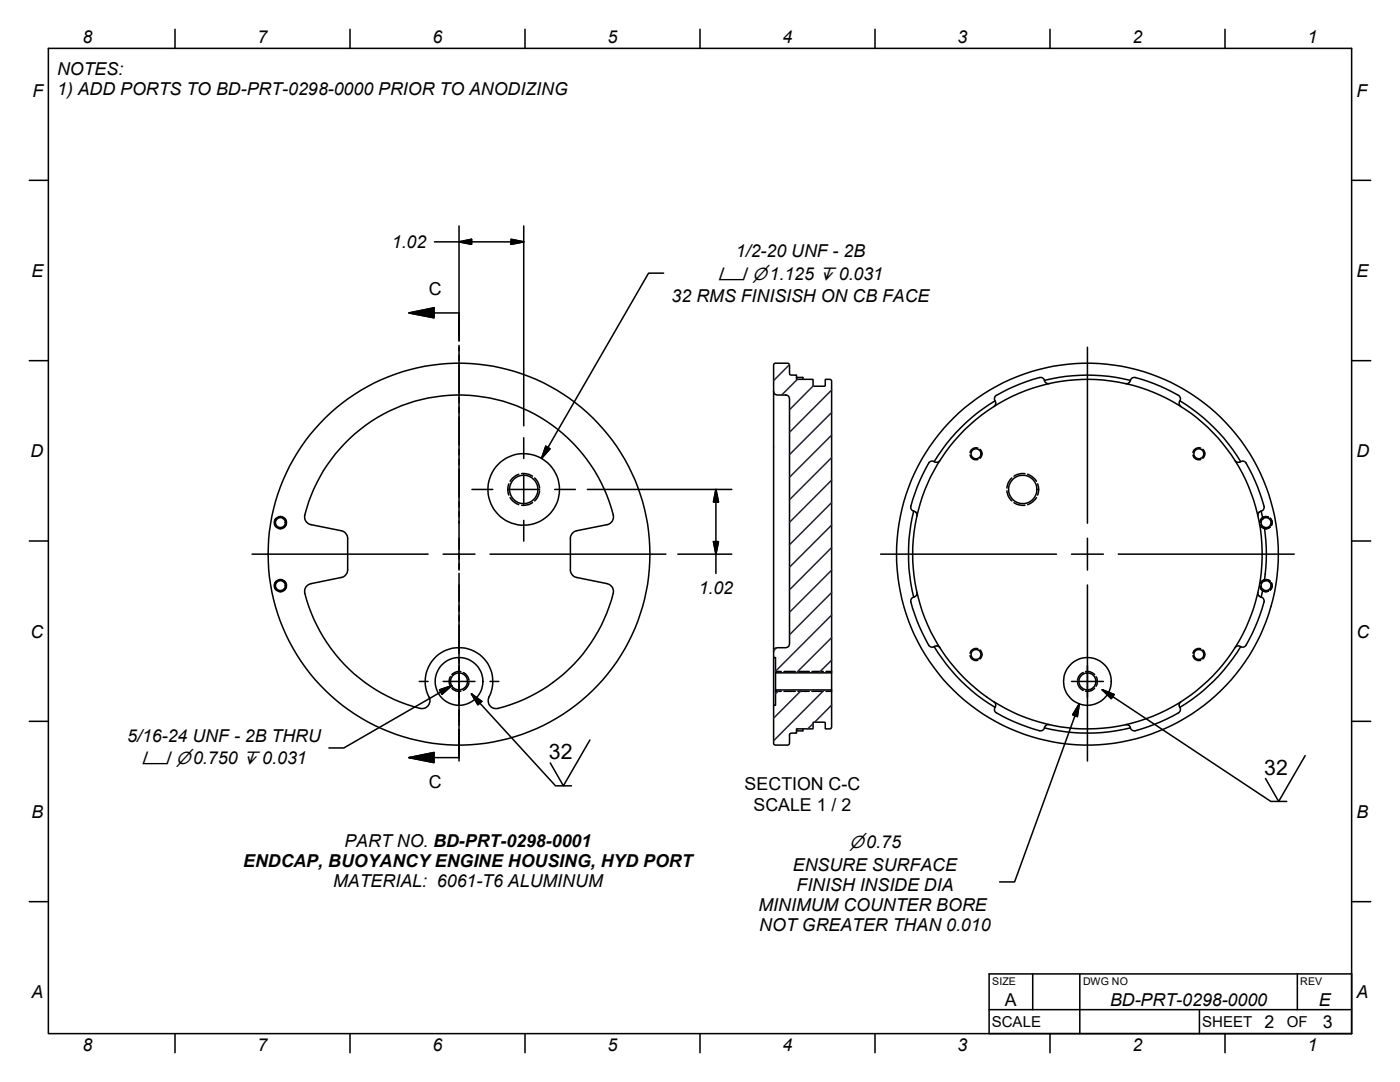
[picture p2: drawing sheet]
<svg xmlns="http://www.w3.org/2000/svg" width="279mm" height="216mm" viewBox="0 0 279 216" stroke-linecap="round" stroke-linejoin="round" font-family="sans-serif">
<g fill="none" stroke="#000" stroke-width=".3">
<path d="M9.7 9.7h260v196.5h-260zM34.9 5.8v3.9M69.8 5.8v3.9M104.8 5.8v3.9M139.7 5.8v3.9M174.6 5.8v3.9M209.5 5.8v3.9M244.5 5.8v3.9M5.8 36h3.9M269.7 36h3.9M86.7 48.3h17.8M91.6 45.1v22.9"/>
<path d="M91.6 48.3l2.5-.5v.9zM102 47.8l2.5 .5-2.5 .4zM104.5 45.1v39.9M132.4 54.5h-3l-21.3 37M5.8 72h3.9M81.6 62.4h10M81.6 62.4l5-1v2zM91.6 68.9v44.8M154.4 78.1v51.9M154.5 72.6l.3-.1h2.5l.3 .4v1.9h1.4v.9h3.2l.1 1.3h2.3l.1-1.3h1l.2 .2 .1 58.4h-11.2v-3.1h-.4l.1-1.6 .4-.3 2.3-.2 .3-.2 .1-.4v-48.9l-.4-.7-2-.1-.7-.4zM159 75.3h1.2v.4M198.6 80a35.9 35.9 0 0 0-12.2 12.1"/>
<path d="M208.4 75.9a35.3 35.3 0 0 1 17.2 0M209.4 76.5a.9 .9 0 0 1-1-.8l-.5-.4a27.3 27.3 0 0 0-9.4 3.9v.4l.1 .4a.81 .81 0 0 1-.2 1.1M217 69.3v35.1M224.6 76.5a.9 .9 0 0 0 1.1-.8l.5-.4a29.8 29.8 0 0 1 9.2 3.7 1.31 1.31 0 0 1-.1 1.4l.1 .4 .3 .3M235.5 80a36.1 36.1 0 0 1 12.1 12.1M269.7 72h3.9M68.8 88.5a31.6 31.6 0 0 1 53.6 14.8l-.3 .8-.7 .5-6.3 1.3a1.59 1.59 0 0 0-1.3 1.5v6.3a1.55 1.55 0 0 0 1.3 1.5l6.1 1.3a1.62 1.62 0 0 1 1.2 1.9 31.7 31.7 0 0 1-23.3 23 1.67 1.67 0 0 1-1.6-1 1.67 1.67 0 0 1 .4-1.9 6.8 6.8 0 0 0-6.8-9.2 6.8 6.8 0 0 0-5.4 10.1 1.58 1.58 0 0 1-1.9 2 31.6 31.6 0 0 1-23-23.3 1.57 1.57 0 0 1 1.3-1.6l6-1.3a1.59 1.59 0 0 0 1.3-1.5v-6.3a1.64 1.64 0 0 0-1.3-1.5l-6-1.2a1.55 1.55 0 0 1-1.3-2 31.8 31.8 0 0 1 8-14.2zM94.2 97.7h4.1M101.3 97.7h6.4M101.3 97.7l.3 1.1M101.6 96.5l-.3 1.2M101.8 99.3l.5 .7 1.2 .7"/>
<path d="M103.5 94.6l-1.2 .8-.5 .6M104.1 94.5l1.5 .2 .7 .3M104.5 87.4v4.1M104.5 94.5v6.3M106.7 95.4l.7 1 .3 1M107.7 97.9l-.3 1-.7 1M108.9 89l.9 .6-1.7 1.9zM110.7 97.7h4.1M117.2 97.7h28.8M142.9 97.7v16.7M142.9 97.7l.5 2.5h-1zM186.5 92.1l-.4-.1-.4 .1a27.3 27.3 0 0 0-3.9 9.4l.2 .3 .4 .2"/>
<path d="M187.6 91.9a.79 .79 0 0 1-1.1 .2M193.6 90.8a1.2 1.2 0 0 0 1.6 .9M195.2 89.4a1.2 1.2 0 0 0-1.6 .9M195.6 89.7a1.18 1.18 0 0 1 0 1.7M201 97.9l.2 1 .7 1M201.9 95.4l-.7 1-.2 1M204.6 94.5l-1.5 .2-.7 .3M205.1 94.6l.9 .5 .8 .9M206.8 99.3l-.8 .9-.9 .5M207.1 96.5l.2 1.2-.2 1.1M238.1 90.8a1.17 1.17 0 0 0 1.5 .9M239.6 89.4a1.17 1.17 0 0 0-1.5 .9"/>
<path d="M240.1 89.7a1.18 1.18 0 0 1 0 1.7M246.5 91.9a.9 .9 0 0 0 1.3 .2h.6a31.4 31.4 0 0 1 3.9 9.1 1.32 1.32 0 0 1-1 1l-.2 .4v.4M5.8 107.9h3.9M50.3 110.6h35.1M54.8 117.1a1.21 1.21 0 0 0 1.5 .9M54.8 104.5a1.2 1.2 0 0 0 1.5 .9M55.2 116a1.18 1.18 0 0 0 0 1.8M55.2 103.4a1.18 1.18 0 0 0 0 1.8M55.6 115.7a1.21 1.21 0 0 1 1.5 .9M55.6 103.1a1.21 1.21 0 0 1 1.5 .9M56.3 115.7a1.24 1.24 0 0 0-1.5 .9M56.3 103.1a1.24 1.24 0 0 0-1.5 .9"/>
<path d="M56.8 116a1.18 1.18 0 0 1 0 1.8M56.8 103.4a1.18 1.18 0 0 1 0 1.8M57.1 117.1a1.17 1.17 0 0 1-1.5 .9M57.1 104.5a1.17 1.17 0 0 1-1.5 .9M88.4 110.6h6.4M91.6 114.4v37.4M97.8 110.6h35.1M104.5 103.8v4.2M106.3 100.3l-.7 .4-1.5 .1M135.3 110.6h10.7M142.4 108.1h1l-.5 2.5zM175.7 110.6h35.1"/>
<path d="M182.4 102a36 36 0 0 0 0 17.1M182.4 119.1l-.4 .2-.2 .4a29.8 29.8 0 0 0 3.7 9.2l.3 .2 .7-.1M182.4 102a.77 .77 0 0 1 .6 1M183 118.2a.79 .79 0 0 1-.6 .9M202.4 100.3l.7 .4 1.5 .1M213.8 110.6h6.4M217 107.4v6.3M217 116.7v35.1M223.2 110.6h35.1M251.1 118.2a.86 .86 0 0 0 .8 1l.3 .3 .1 .4a31.4 31.4 0 0 1-3.9 9.1l-.6 .1a.84 .84 0 0 0-1.3 .1M251.5 116.9a1.26 1.26 0 0 0 .6 1M251.6 104.8l.3 .4 .6 .3"/>
<path d="M251.7 102l.4 1.5M252.1 103.5a1.01 1.01 0 0 0 .2 1.7M252.1 117.6l-.4 1.5M252.1 103.5a.99 .99 0 0 1 1.5 .6 .99 .99 0 0 1-1.3 1.1M252.1 103.2l-.5 .5-.1 .5M252.2 103.2h.9M252.3 115.9a.97 .97 0 0 0-.2 1.7M252.3 105.2a35.7 35.7 0 0 1 0 10.7M252.3 115.9a.98 .98 0 0 1 1.3 1.1 .98 .98 0 0 1-1.5 .6M252.5 115.7l-.6 .2-.3 .5M252.6 115.7l.9 .3M253.1 118h-.9"/>
<path d="M253.5 103.4l.3 .5-.1 1M253.5 105.2l-.9 .3M253.7 116.3l.1 .9-.3 .6M269.7 107.9h3.9M83.7 136h1.7M87.7 137.6l2.4-.8-1.9 1.7zM88.4 136h6.4M89.9 135l-.3 1 .3 .9M90.1 136.8l-21.5 12.4h-3M90.2 137.3l.7 .5 1.1 .1M92 134l-1.1 .1-.7 .5M92.5 134.2l.8 .8 .3 .7"/>
<path d="M93.6 136.2l-.5 1-.6 .6M94.1 138.5l2 1.5-.7 .6zM94.1 138.5l16.8 18.3h3.1M97.8 136h1.7M154.4 131.2v9.5M154.8 134h1.1M154.8 137.9h1.1M154.8 134.3v3.4M154.8 137.7h11.2v7.4l-.1 .2-1.2 .1-.1-1.3h-2.3l-.1 1.3h-3.2v.9l-1.4 .1v1.9l-.3 .3h-2.8l-.1-7.9h.4zM156.5 137.9h2.2M156.5 134h2.2M159.3 137.9h2.2"/>
<path d="M159.3 134h2.2M162.1 137.9h2.2M162.1 134h2.2M164.8 134h1.2M164.8 137.9h1.2M166 134.3v3.4M186.4 129a35.1 35.1 0 0 0 12.2 12.1M186.5 129a.81 .81 0 0 1 1.1 .2M193.6 130.8a1.18 1.18 0 0 0 1.6 .9M195.2 129.5a1.24 1.24 0 0 0-1.6 .8M195.6 129.7a1.21 1.21 0 0 1 0 1.8M213.8 136h6.4"/>
<path d="M215.1 136.2l.4 1 .7 .6M216.2 134.2l-.9 .8-.2 .7M216.6 134h.8l1.1 .6M218.5 137.3l-.8 .5-1.1 .1M218.7 135l.3 1-.3 .9M220 137.6l33.6 22.3h3.2M220 137.6l2.3 1-.5 .8zM238.1 130.8a1.15 1.15 0 0 0 1.5 .9M239.6 129.5a1.21 1.21 0 0 0-1.5 .8M240.1 129.7a1.21 1.21 0 0 1 0 1.8M247.6 129a35.3 35.3 0 0 1-12.1 12.1M5.8 143.9h3.9"/>
<path d="M81.6 151.2h10M81.6 151.2l5-1v2zM117.7 147.7l-5.3 9.1-2.6-4.6M160.2 145.4v.4h-1.2M198.4 140a.86 .86 0 0 1 .1 1.3v.6a30.7 30.7 0 0 0 9.2 3.9 1.25 1.25 0 0 0 1-1l.3-.2h.4M208.4 145.2a36 36 0 0 0 17.2 0M215.4 140.4l-12.9 35.6h-3M215.4 140.4l-.4 2.6-.9-.4zM235.7 140a.86 .86 0 0 0-.2 1.3v.6a30.1 30.1 0 0 1-9.1 3.9 1.26 1.26 0 0 1-1-1l-.4-.2h-.4M260.5 150.8l-5.3 9.1-2.6-4.6M269.7 143.9h3.9M5.8 179.9h3.9"/>
<path d="M269.7 179.9h3.9M206.1 194.3v7.2M215.5 194.3v11.9M258.9 194.3v7.2M269.7 194.3h-72.3v11.9h72.3M34.9 206.2v3.9M69.8 206.2v3.9M104.8 206.2v3.9M139.7 206.2v3.9M174.6 206.2v3.9M197.4 201.5h72.3M209.5 206.2v3.9"/>
<path d="M239.4 201.5v4.7M244.5 206.2v3.9"/>
<circle cx="104.5" cy="97.7" r="7.2"/>
<circle cx="104.5" cy="97.7" r="2.83"/>
<circle cx="194.8" cy="90.5" r=".99"/>
<circle cx="204.1" cy="97.7" r="2.83"/>
<circle cx="239.3" cy="90.5" r=".99"/>
<circle cx="56" cy="104.3" r=".98"/>
<circle cx="56" cy="116.9" r=".98"/>
<circle cx="91.6" cy="110.6" r="38.1"/>
<circle cx="217" cy="110.6" r="34.9"/>
<circle cx="217" cy="110.6" r="38.1"/>
<circle cx="91.6" cy="136" r="4.8"/>
<circle cx="91.6" cy="136" r="1.69"/>
<circle cx="194.8" cy="130.6" r="1"/>
<circle cx="217" cy="136" r="1.7"/>
<circle cx="217" cy="136" r="4.8"/>
<circle cx="239.3" cy="130.6" r="1"/>
</g>
<path d="M91.6 48.3l2.5-.5v.9zM102 47.8l2.5 .5-2.5 .4zM81.6 62.4l5-1v2zM108.9 89l.9 .6-1.7 1.9zM142.4 108.1h1l-.5 2.5zM142.9 97.7l.5 2.5h-1zM87.7 137.6l2.4-.8-1.9 1.7zM94.1 138.5l2 1.5-.7 .6zM220 137.6l2.3 1-.5 .8zM81.6 151.2l5-1v2zM215.4 140.4l-.4 2.6-.9-.4z" fill="#000" stroke="#000" stroke-width=".3"/>
<g fill="none" stroke="#1e1e47" stroke-width=".3">
<path d="M157.5 72.8l-3.1 3.1M159.1 75.7l-3.1 3.1M162.3 77l-4.7 4.8M166 77.8l-8.4 8.5M166 95.8l-8.4 8.4M166 91.3l-8.4 8.4M166 86.8l-8.4 8.4M166 82.3l-8.4 8.4M166 118.2l-8.4 8.5M166 113.8l-8.4 8.4M166 109.3l-8.4 8.4M166 104.8l-8.4 8.4"/>
<path d="M166 100.3l-8.4 8.4M154.9 129.3l-.5 .5M155.5 137.7l-.7 .7M160 137.7l-5.6 5.6M164.5 137.7l-10.1 10.1M166 122.7l-11.2 11.2M166 127.2l-7.1 7.1M166 131.7l-2.6 2.6M162.3 144.4l-1.1 1M165.9 145.3l-.1 .1M166 140.7l-3.4 3.4"/>
</g>
<g font-size="4.3">
<text x="109.6" y="151.5">32</text>
<text x="252.3" y="154.7">32</text>
</g>
<g font-size="3.5">
<text x="16.5" y="8.7">8</text>
<text x="51.4" y="8.7">7</text>
<text x="86.3" y="8.7">6</text>
<text x="121.3" y="8.7">5</text>
<text x="156.2" y="8.7">4</text>
<text x="191.1" y="8.7">3</text>
<text x="226" y="8.7">2</text>
<text x="260.9" y="8.7">1</text>
<text x="11.4" y="14.9">NOTES:</text>
<text x="6.5" y="19.3">F</text>
<text x="11.4" y="18.9">1) ADD PORTS TO BD-PRT-0298-0000 PRIOR TO ANODIZING</text>
<text x="270.7" y="19.3">F</text>
<text x="78.2" y="49.5">1.02</text>
<text x="146.8" y="51.3">1/2-20 UNF - 2B</text>
<text x="6.3" y="55.2">E</text>
<text x="85.6" y="58.9">C</text>
<text x="143.3" y="55.8">⌴ ⌀1.125 ↧ 0.031</text>
<text x="270.7" y="55.2">E</text>
<text x="134" y="60.2">32 RMS FINISISH ON CB FACE</text>
<text x="6.1" y="91.2">D</text>
<text x="270.7" y="91.2">D</text>
<text x="139.4" y="118.6">1.02</text>
<text x="6.1" y="127.2">C</text>
<text x="270.7" y="127.2">C</text>
<text x="25.4" y="148">5/16-24 UNF - 2B THRU</text>
<text x="28.2" y="152.4">⌴ ⌀0.750 ↧ 0.031</text>
<text x="85.6" y="157.2">C</text>
<text x="148.6" y="157.7">SECTION C-C</text>
<text x="150.4" y="161.8">SCALE 1 / 2</text>
<text x="6.3" y="163.2">B</text>
<text x="270.7" y="163.2">B</text>
<text x="48.5" y="173">ENDCAP, BUOYANCY ENGINE HOUSING, HYD PORT</text>
<text x="68.7" y="168.9">PART NO. BD-PRT-0298-0001</text>
<text x="158.2" y="173.7">ENSURE SURFACE</text>
<text x="169.4" y="169.2">⌀0.75</text>
<text x="66.5" y="176.9">MATERIAL: 6061-T6 ALUMINUM</text>
<text x="159" y="177.8">FINISH INSIDE DIA</text>
<text x="151.4" y="181.7">MINIMUM COUNTER BORE</text>
<text x="151.5" y="185.7">NOT GREATER THAN 0.010</text>
<text x="6.3" y="199.2">A</text>
<text x="200.5" y="200.7">A</text>
<text x="221.5" y="200.7">BD-PRT-0298-0000</text>
<text x="263.2" y="200.7">E</text>
<text x="270.7" y="199.2">A</text>
<text x="16.5" y="209.8">8</text>
<text x="51.4" y="209.8">7</text>
<text x="86.3" y="209.8">6</text>
<text x="121.3" y="209.8">5</text>
<text x="156.2" y="209.8">4</text>
<text x="191.1" y="209.8">3</text>
<text x="226" y="209.8">2</text>
<text x="252.3" y="205.1">2</text>
<text x="260.9" y="209.8">1</text>
<text x="264" y="205.1">3</text>
</g>
<g font-size="3">
<text x="197.9" y="204.9">SCALE</text>
<text x="239.9" y="204.9">SHEET</text>
<text x="256.8" y="204.9">OF</text>
</g>
<g font-size="2.1">
<text x="198" y="196.5">SIZE</text>
<text x="216.1" y="196.5">DWG NO</text>
<text x="259.5" y="196.5">REV</text>
</g>
</svg>
